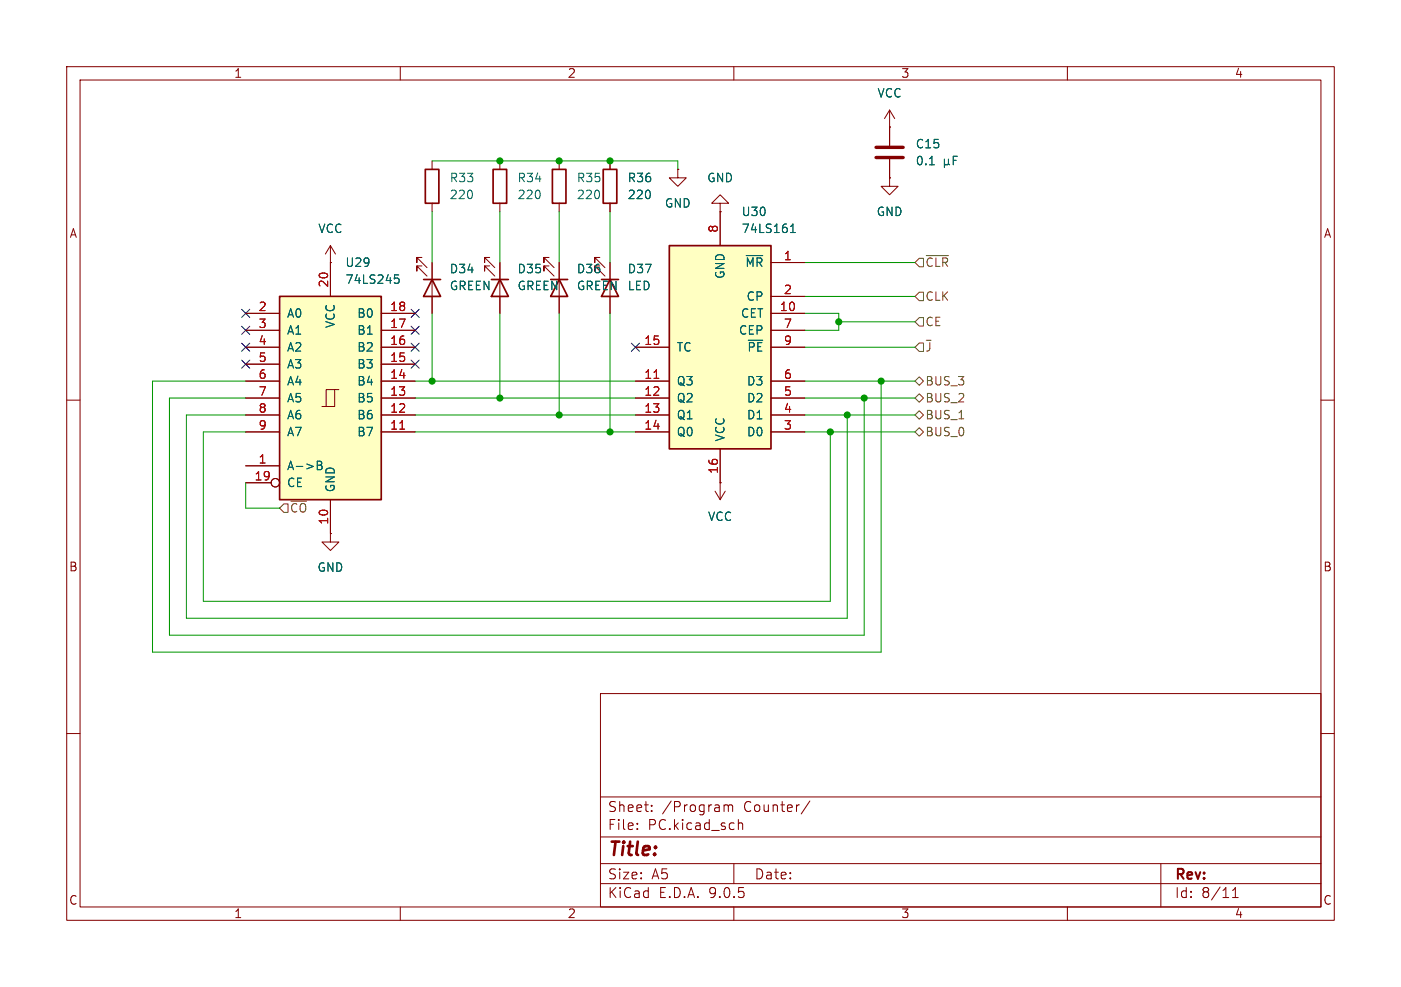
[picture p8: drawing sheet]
<svg xmlns="http://www.w3.org/2000/svg" width="210mm" height="148mm" viewBox="0 0 210 148" stroke-linecap="round" stroke-linejoin="round" font-family="sans-serif">
<g fill="none" stroke="#840000" stroke-width=".15">
<path d="M10 10h190v128h-190zM12 12h186v124h-186zM60 10v2M110 10v2M133.3 19.1h.1M133.3 16.5l-.7 1.3M133.3 16.5l.8 1.3M133.3 16.5v5.3M160 10v2M82.3 38.6h-.8v.8v-.8l1.6 1.5M82.3 39.9h-.8v.7v-.7l1.6 1.5M83.8 39.4v7.6"/>
<path d="M133.3 26.7v1.2h1.3l-1.3 1.3-1.2-1.3h1.2M133.3 26.7h.1M133.3 23.9v2.8M10 60h2M198 60h2M10 110h2M90 104h108v32h-108zM90 119.5h108M198 110h2M60 136v2M90 132.5h108M90 129.5h108"/>
<path d="M90 125.5h108M95.5 124.2v.2M95.5 123.5v.1M97.7 121.5v.2M97.7 120.8v.1M108.5 120.7v1M108.5 120.8a.37 .37 0 0 1 .7 .1M109.2 120.9l.2-.2 .4 .1v.9M109.2 120.9v.8M110 136v2M110 129.5v3M110.7 122.9v1.5"/>
<path d="M110.7 123.5a.37 .37 0 0 1 .6 .1v.8M121.4 120.1l-1.3 1.9M160 136v2M174 129.5v6.5M184.8 134.6h.8M184.8 133.5l.4-.4v1.5"/>
</g>
<path d="M82.5 41.9h2.6M83.8 41.9l1.3 2.6h-2.6z" fill="none" stroke="#840000" stroke-width=".25"/>
<path d="M131.3 22.1h4.1M131.3 23.6h4.1" fill="none" stroke="#840000" stroke-width=".51"/>
<path d="M139.3 24.7h.8M141.6 24.5l.1 .2h.3l.2-.2M141.6 23.9v1.2M142.2 24.5l.2 .2M142.2 23.9v.6M142.9 24h.4M143.5 23.4h-.6v1.3" fill="none" stroke="#006464" stroke-width=".15"/>
<path d="M41.9 44.5h15.2v30.4h-15.2z" fill="#ffffc2"/>
<g fill="none" stroke="#840000" stroke-width=".15">
<path d="M49.5 39.4v5.1M83.8 24.1v1.3M83.8 30.5v1.3M91.4 24.1v1.3M91.4 30.5v1.3M107.9 30.5h1.3l-1.3-1.3-1.2 1.3h1.2v1.3M107.9 31.8h.1M36.8 47h5.1M36.8 49.5h5.1M36.8 52.1h5.1M36.8 54.6h5.1M36.8 57.2h5.1"/>
<path d="M36.8 59.7h5.1M50.2 58.4h-1.3v2.6M50.8 58.4h-.6v2.6h-1.9M57.1 47h5.1M57.1 49.5h5.1M57.1 52.1h5.1M57.1 54.6h5.1M57.1 57.2h5.1M57.1 59.7h5.1M36.8 62.2h5.1M36.8 64.8h5.1M36.8 69.9h5.1"/>
<path d="M36.8 72.4h3.8M49.5 74.9v5.1M57.1 62.2h5.1M57.1 64.8h5.1"/>
<circle cx="41.3" cy="72.4" r=".63"/>
</g>
<path d="M82.8 25.4h2v5.1h-2zM90.4 25.4h2.1v5.1h-2.1zM41.9 44.5h15.2v30.4h-15.2z" fill="none" stroke="#840000" stroke-width=".25"/>
<path d="M59.2 41.2h.6M59.3 41.7h.3l.2 .2-.1 .5-.4 .1M47.6 69.2h.4l.2 .1v.2l-.2 .3a.34 .34 0 0 1 .3 .3 .34 .34 0 0 1-.3 .3h-.4zM47.6 69.8h.4" fill="none" stroke="#006464" stroke-width=".15"/>
<path d="M59.9 64.4h.8" fill="none" stroke="#a90000" stroke-width=".15"/>
<path d="M100.3 36.8h15.3v30.5h-15.3z" fill="#ffffc2"/>
<path d="M63.8 25.4h2v5.1h-2zM73.9 25.4h2v5.1h-2zM100.3 36.8h15.3v30.5h-15.3zM63.5 41.9h2.5M64.8 41.9l1.2 2.6h-2.5zM73.7 41.9h2.5M74.9 41.9l1.3 2.6h-2.5zM91.4 41.9l1.3 2.6h-2.5z" fill="none" stroke="#840000" stroke-width=".25"/>
<g fill="none" stroke="#840000" stroke-width=".15">
<path d="M133.3 19.1h.1M133.3 19.1v2.7M49.5 39.4h.1M49.5 36.8l-.7 1.3M49.5 36.8l.8 1.3M49.5 36.8v7.7M63.2 38.6h-.7v.8v-.8l1.5 1.5M63.2 39.9h-.7v.7v-.7l1.5 1.5M64.8 24.1v1.3M64.8 30.5v1.3M64.8 39.4v7.6M73.4 38.6h-.8v.8v-.8l1.6 1.5"/>
<path d="M73.4 39.9h-.8v.7v-.7l1.6 1.5M74.9 24.1v1.3M74.9 30.5v1.3M74.9 39.4v7.6M83.8 39.4v2.5M89.9 38.6h-.7v.8v-.8l1.5 1.5M89.9 39.9h-.7v.7v-.7l1.5 1.5M91.4 24.1v1.3M91.4 30.5v1.3M91.4 39.4v7.6M101.6 25.4v1.3h1.3l-1.3 1.2-1.3-1.2h1.3M101.6 25.4h.1"/>
<path d="M107.9 31.8h.1M107.9 31.8v5M115.6 39.4h5M133.3 26.7h.1M133.3 23.9v2.8M36.8 59.7h5.1M36.8 57.2h5.1M36.8 52.1h5.1M36.8 49.5h5.1M36.8 47h5.1M36.8 54.6h5.1M57.1 59.7h5.1"/>
<path d="M57.1 57.2h5.1M57.1 52.1h5.1M57.1 49.5h5.1M57.1 47h5.1M57.1 54.6h5.1M83.8 44.5v2.5M95.2 59.7h5.1M95.2 57.2h5.1M95.2 52.1h5.1M115.6 59.7h5M115.6 57.2h5M115.6 52.1h5"/>
<path d="M115.6 49.5h5M115.6 47h5M115.6 44.5h5M36.8 64.8h5.1M36.8 62.2h5.1M36.8 69.9h5.1M36.8 72.4h3.8M49.5 74.9v5.1M57.1 64.8h5.1M57.1 62.2h5.1M95.2 64.8h5.1M95.2 62.2h5.1"/>
<path d="M107.2 73.7l.7 1.2M107.9 72.4h.1M107.9 67.3v7.6M108.7 73.7l-.8 1.2M115.6 64.8h5M115.6 62.2h5M49.5 80v1.3h1.3l-1.3 1.3-1.2-1.3h1.2M49.5 80h.1"/>
<circle cx="41.3" cy="72.4" r=".63"/>
</g>
<g fill="none" stroke="#006464" stroke-width=".15">
<path d="M111.9 38.3h2.4M118.5 34.9h.7M118.5 34l.4-.4v1.3M139.3 24.7h.8M141.6 24.5l.1 .2h.3l.2-.2M141.6 23.9v1.2M142.2 24.5l.2 .2M142.2 23.9v.6M142.9 24h.4M143.5 23.4h-.6v1.3M59.2 41.2h.6M59.3 41.7h.3l.2 .2-.1 .5-.4 .1"/>
<path d="M47.6 69.2h.4l.2 .1v.2l-.2 .3a.34 .34 0 0 1 .3 .3 .34 .34 0 0 1-.3 .3h-.4zM47.6 69.8h.4"/>
</g>
<path d="M98 56.7h.8M59.9 64.4h.8" fill="none" stroke="#a90000" stroke-width=".15"/>
<path d="M137.8 38.7h.6v1.3h-.6l-.6-.6zM138.8 38.3h3.4M137.2 52.1l.6-.7h.6v1.3h-.6zM137.2 48.3l.6-.7h.6v1.3h-.6zM137.2 59.7l.6-.6 .6 .6-.6 .6zM137.2 57.2l.6-.7 .6 .7-.6 .6zM137.8 43.8h.6v1.3h-.6l-.6-.6zM138.8 51h.8M42.5 75.6h.7v1.2h-.7l-.6-.6zM137.2 62.2l.6-.6 .6 .6-.6 .7zM137.2 64.8l.6-.7 .6 .7-.6 .6z" fill="none" stroke="#725600" stroke-width=".15"/>
<g fill="none" stroke="#009600" stroke-width=".15">
<path d="M64.8 24.1h36.8v1.3M64.8 31.8v7.6M74.9 31.8v7.6M83.8 31.8v7.6M91.4 31.8v7.6M120.6 39.4h16.6M36.8 57.2h-13.9v40.6h109.2v-40.6M36.8 59.7h-11.4v35.6h104.1v-35.6M62.2 57.2h33M62.2 59.7h33M64.8 47v10.2M74.9 47v12.7"/>
<path d="M83.8 47v15.2M91.4 47v17.8M120.6 57.2h16.6M120.6 59.7h16.6M120.6 44.5h16.6M120.6 47h5.1v2.5h-5.1M120.6 52.1h16.6M125.7 48.3h11.5M36.8 62.2h-8.9v30.5h99.1v-30.5M36.8 64.8h-6.3v25.4h94v-25.4M36.8 72.4v3.8h5.1M62.2 62.2h33"/>
<path d="M62.2 64.8h33M120.6 62.2h16.6M120.6 64.8h16.6"/>
</g>
<g fill="none" stroke="#000084" stroke-width=".15">
<path d="M36.2 46.4l1.2 1.2M36.2 48.9l1.2 1.2M36.2 51.5l1.2 1.2M36.2 54l1.2 1.2M37.4 46.4l-1.2 1.2M37.4 48.9l-1.2 1.2M37.4 51.5l-1.2 1.2M37.4 54l-1.2 1.2M61.6 46.4l1.2 1.2M61.6 54l1.2 1.2M61.6 48.9l1.2 1.2M61.6 51.5l1.2 1.2"/>
<path d="M62.8 46.4l-1.2 1.2M62.8 54l-1.2 1.2M62.8 48.9l-1.2 1.2M62.8 51.5l-1.2 1.2M94.6 51.5l1.3 1.2M95.9 51.5l-1.3 1.2"/>
</g>
<g fill="#009600" stroke="#009600" stroke-width=".15">
<circle cx="74.9" cy="24.1" r=".46"/>
<circle cx="83.8" cy="62.2" r=".46"/>
<circle cx="83.8" cy="24.1" r=".46"/>
<circle cx="91.4" cy="24.1" r=".46"/>
<circle cx="91.4" cy="64.8" r=".46"/>
<circle cx="125.7" cy="48.3" r=".46"/>
<circle cx="132.1" cy="57.2" r=".46"/>
<circle cx="129.5" cy="59.7" r=".46"/>
<circle cx="124.5" cy="64.8" r=".46"/>
<circle cx="127" cy="62.2" r=".46"/>
<circle cx="64.8" cy="57.2" r=".46"/>
<circle cx="74.9" cy="59.7" r=".46"/>
</g>
<text font-size="2.8" fill="#840000" x="91" y="128.9">Title:</text>
<g font-size="2.1" fill="#840000">
<text x="91" y="124.7">File:</text>
<text x="91" y="122">Sheet:</text>
<text x="97.1" y="124.7">PC.kicad_sch</text>
<text x="99.2" y="122">/Program</text>
<text x="111.5" y="122">Counter/</text>
<text x="91" y="134.9">KiCad</text>
<text x="91" y="132.1">Size:</text>
<text x="97.7" y="132.1">A5</text>
<text x="98.7" y="134.9">E.D.A.</text>
<text x="106.3" y="134.9">9.0.5</text>
<text x="113" y="132.1">Date:</text>
<text x="176" y="132.3">Rev:</text>
<text x="176" y="134.9">Id:</text>
<text x="180.1" y="134.9">8/11</text>
</g>
<g font-size="1.8" fill="#840000">
<text x="35" y="11.9">1</text>
<text x="85" y="11.9">2</text>
<text x="135" y="11.9">3</text>
<text x="185" y="11.9">4</text>
<text x="10.3" y="35.9">A</text>
<text x="198.4" y="35.9">A</text>
<text x="10.3" y="85.9">B</text>
<text x="198.3" y="85.9">B</text>
<text x="10.3" y="135.9">C</text>
<text x="35" y="137.9">1</text>
<text x="85" y="137.9">2</text>
<text x="135" y="137.9">3</text>
<text x="185" y="137.9">4</text>
<text x="198.3" y="135.9">C</text>
</g>
<g font-size="1.8" fill="#006464">
<text x="131.4" y="14.8">VCC</text>
<text x="137.2" y="22.5">C15</text>
<text x="67.3" y="27.5">R33</text>
<text x="77.5" y="27.5">R34</text>
<text x="86.4" y="27.5">R35</text>
<text x="94" y="27.5">R36</text>
<text x="105.9" y="27.5">GND</text>
<text x="137.2" y="25">0.1</text>
<text x="47.6" y="35.2">VCC</text>
<text x="67.3" y="30.1">220</text>
<text x="77.5" y="30.1">220</text>
<text x="86.4" y="30.1">220</text>
<text x="94" y="30.1">220</text>
<text x="99.6" y="31.3">GND</text>
<text x="111.1" y="32.6">U30</text>
<text x="111.1" y="35.2">74LS161</text>
<text x="131.3" y="32.6">GND</text>
<text x="51.7" y="40.2">U29</text>
<text x="67.3" y="41.2">D34</text>
<text x="77.5" y="41.2">D35</text>
<text x="86.4" y="41.2">D36</text>
<text x="94" y="41.2">D37</text>
<text x="108.8" y="41.9" transform="rotate(-90 108.8 41.9)">GND</text>
<text x="111.6" y="40.2">~{MR}</text>
<text x="42.9" y="47.9">A0</text>
<text x="51.7" y="42.8">74LS245</text>
<text x="53.5" y="47.9">B0</text>
<text x="67.3" y="43.7">GREEN</text>
<text x="77.5" y="43.7">GREEN</text>
<text x="86.4" y="43.7">GREEN</text>
<text x="94" y="43.7">LED</text>
<text x="111" y="47.9">CET</text>
<text x="111.8" y="45.3">CP</text>
<text x="42.9" y="50.4">A1</text>
<text x="42.9" y="52.9">A2</text>
<text x="50.4" y="49.3" transform="rotate(-90 50.4 49.3)">VCC</text>
<text x="53.5" y="50.4">B1</text>
<text x="53.5" y="52.9">B2</text>
<text x="101.3" y="52.9">TC</text>
<text x="110.7" y="50.4">CEP</text>
<text x="111.9" y="52.9">~{PE}</text>
<text x="42.9" y="55.5">A3</text>
<text x="42.9" y="58">A4</text>
<text x="53.5" y="55.5">B3</text>
<text x="53.5" y="58">B4</text>
<text x="101.3" y="58">Q3</text>
<text x="111.9" y="58">D3</text>
<text x="42.9" y="60.6">A5</text>
<text x="42.9" y="63.1">A6</text>
<text x="42.9" y="65.6">A7</text>
<text x="53.5" y="60.6">B5</text>
<text x="53.5" y="63.1">B6</text>
<text x="53.5" y="65.6">B7</text>
<text x="101.3" y="65.6">Q0</text>
<text x="101.3" y="63.1">Q1</text>
<text x="101.3" y="60.6">Q2</text>
<text x="111.9" y="65.6">D0</text>
<text x="111.9" y="63.1">D1</text>
<text x="111.9" y="60.6">D2</text>
<text x="42.9" y="70.7">A-&gt;B</text>
<text x="108.8" y="66.3" transform="rotate(-90 108.8 66.3)">VCC</text>
<text x="42.9" y="73.3">CE</text>
<text x="50.4" y="73.9" transform="rotate(-90 50.4 73.9)">GND</text>
<text x="106" y="78.3">VCC</text>
<text x="47.5" y="86">GND</text>
</g>
<g font-size="1.8" fill="#a90000">
<text x="107.7" y="35" transform="rotate(-90 107.7 35)">8</text>
<text x="117.4" y="39.1">1</text>
<text x="38.7" y="46.7">2</text>
<text x="49.3" y="43.2" transform="rotate(-90 49.3 43.2)">20</text>
<text x="58.4" y="46.7">18</text>
<text x="116.8" y="46.7">10</text>
<text x="117.4" y="44.2">2</text>
<text x="38.7" y="49.3">3</text>
<text x="38.7" y="51.8">4</text>
<text x="58.4" y="49.3">17</text>
<text x="58.4" y="51.8">16</text>
<text x="96.5" y="51.8">15</text>
<text x="117.4" y="51.8">9</text>
<text x="117.4" y="49.3">7</text>
<text x="38.7" y="54.4">5</text>
<text x="38.7" y="56.9">6</text>
<text x="38.7" y="59.4">7</text>
<text x="58.4" y="54.4">15</text>
<text x="58.4" y="56.9">14</text>
<text x="58.4" y="59.4">13</text>
<text x="96.5" y="59.4">12</text>
<text x="96.5" y="56.9">11</text>
<text x="117.4" y="59.4">5</text>
<text x="117.4" y="56.9">6</text>
<text x="38.7" y="62">8</text>
<text x="38.7" y="64.5">9</text>
<text x="58.4" y="62">12</text>
<text x="58.4" y="64.5">11</text>
<text x="96.5" y="64.5">14</text>
<text x="96.5" y="62">13</text>
<text x="117.4" y="64.5">3</text>
<text x="117.4" y="62">4</text>
<text x="38.7" y="69.6">1</text>
<text x="107.7" y="71.2" transform="rotate(-90 107.7 71.2)">16</text>
<text x="38.1" y="72.1">19</text>
<text x="49.3" y="78.8" transform="rotate(-90 49.3 78.8)">10</text>
</g>
<g font-size="1.8" fill="#725600">
<text x="138.6" y="40.2">~{CLR}</text>
<text x="138.6" y="45.3">CLK</text>
<text x="138.6" y="52.9">~{J}</text>
<text x="138.6" y="49.1">CE</text>
<text x="138.6" y="58">BUS_3</text>
<text x="138.6" y="63.1">BUS_1</text>
<text x="138.6" y="60.6">BUS_2</text>
<text x="138.6" y="65.6">BUS_0</text>
<text x="43.4" y="77.1">~{CO}</text>
</g>
</svg>
